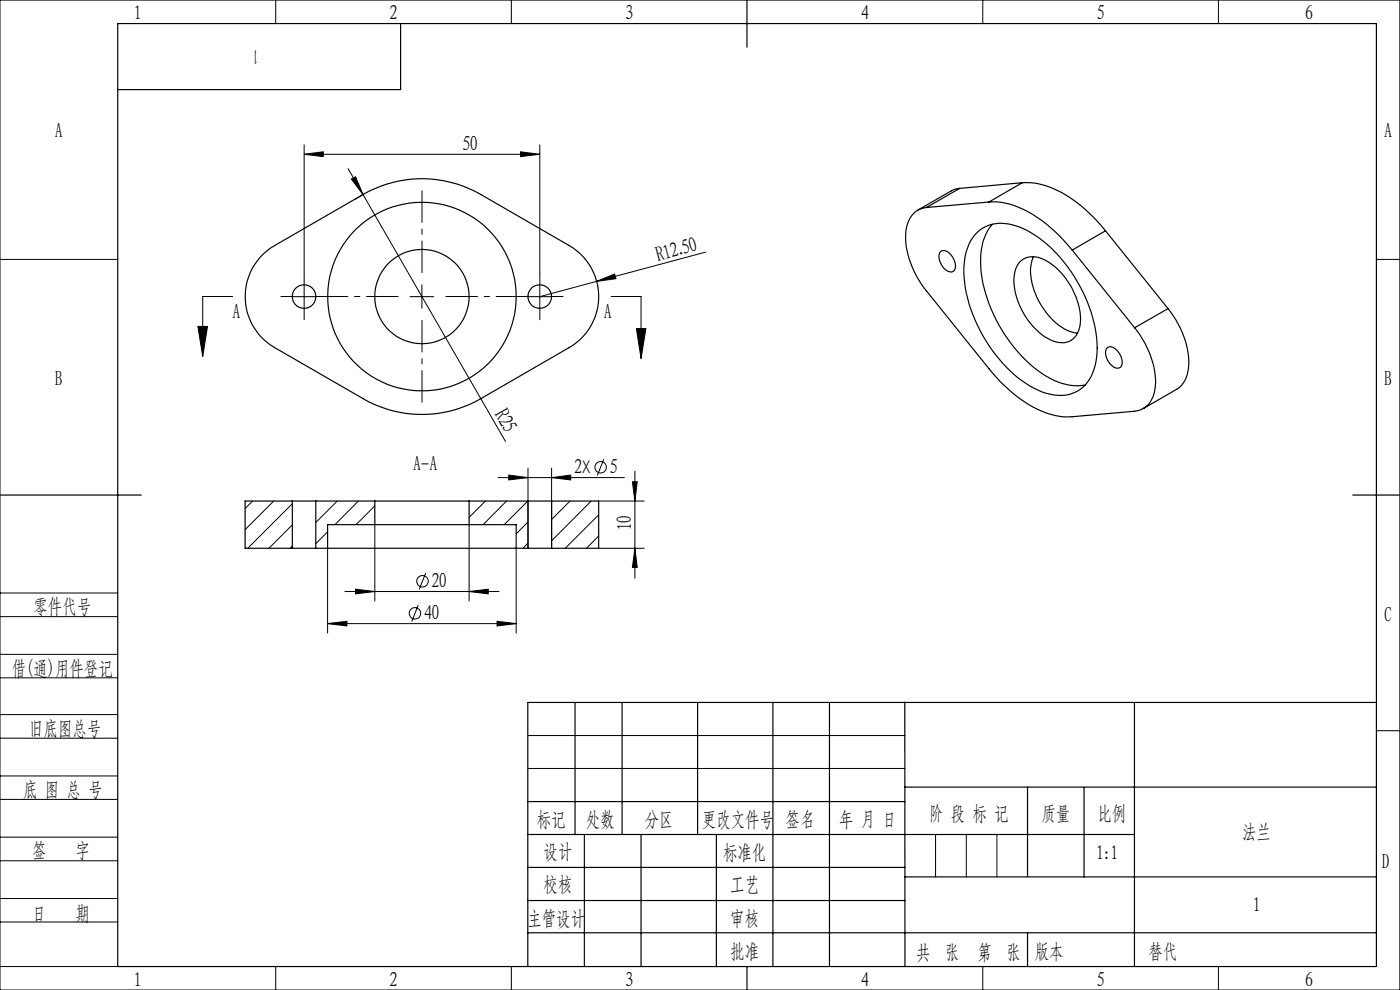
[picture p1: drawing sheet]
<svg xmlns="http://www.w3.org/2000/svg" width="297mm" height="210mm" viewBox="0 0 297 210" stroke-linecap="round" stroke-linejoin="round" font-family="sans-serif">
<g fill="none" stroke="#000" stroke-width=".25">
<path d="M25 5h267v200h-267zM85 5v14h-60M158.5 0v10M203.6 40l-1.1 .2-.7 .3-7.1 4.1M203.6 40l-7.1 4M216.9 38.8a17 17 0 0 1 11.2 3.9l3.8 3.3 2.6 3M216.9 38.8l-7.1 4.1M216.9 38.8l-13.3 1.2M55.9 53.8l2.3-1.7 18.8-10.8a24.9 24.9 0 0 1 25 0l18.8 10.8a12.5 12.5 0 0 1 0 21.6l-18.8 10.9a24.9 24.9 0 0 1-25 0l-18.8-10.9a12.5 12.5 0 0 1-2.3-19.9zM196.5 44a4.9 4.9 0 0 0-4.2 4.4 17.9 17.9 0 0 0 4.2 13.3l13.3 16.5a27.5 27.5 0 0 0 13.2 9.7l1.8 .4 1.8 .1 14.1-1.2a5 5 0 0 0 4.4-5.1 18.5 18.5 0 0 0-4.4-12.6M199.4 53.5a1.37 1.37 0 0 1 2.1 .4 3.1 3.1 0 0 1 1 3.4 1.39 1.39 0 0 1-2.2-.3 3.2 3.2 0 0 1-.9-3.5zM207.3 49.3a8.1 8.1 0 0 1 8.5-1.3 25.9 25.9 0 0 1 12.7 11.7 27.8 27.8 0 0 1 4.2 16 9.2 9.2 0 0 1-4.2 7.3 9.8 9.8 0 0 1-9.2-.7 29.8 29.8 0 0 1-12.5-14.6 22.7 22.7 0 0 1-1.8-14.4l.3-.7a7.5 7.5 0 0 1 2-3.3z"/>
<path d="M209.8 42.9a17 17 0 0 1 11.3 3.9l3.7 3.3 2.7 2.9M209.8 42.9l-13.3 1.1M210.5 47.5a11.6 11.6 0 0 0-2.5 8.4 31.3 31.3 0 0 0 13.9 23.9 11.9 11.9 0 0 0 8.3 1.9M216.5 55.4a4.6 4.6 0 0 1 5.8 .1 15.3 15.3 0 0 1 6.9 12.9 4 4 0 0 1-4.5 4.3 12.2 12.2 0 0 1-7.8-6.7 12.3 12.3 0 0 1-1.5-8.8l.5-1zM219.3 54.5a9.8 9.8 0 0 0 .4 7.9 14.2 14.2 0 0 0 7.3 7.9l1.6 .4M227.5 53l13.2 16.5M234.5 49l-7 4M234.5 49l13.3 16.5M234.9 73.7a1.91 1.91 0 0 1 2.5 1.2 2.48 2.48 0 0 1 .3 3 1.73 1.73 0 0 1-2.3-.8 2.69 2.69 0 0 1-.5-3.4zM247.8 65.5a17.6 17.6 0 0 1 4.2 13.2 5.4 5.4 0 0 1-2.4 3.9l-7.1 4.1M247.8 65.5l-7.1 4M0 105h30"/>
<path d="M62 116.3h5M62 106.3h5M62 106.3h-10v10h10M62 106.3v10M67 116.3h2.5M67 106.3v10M67 106.3h12.5M69.5 116.3h40M79.5 111.3h20M79.5 106.3h20M79.5 106.3v5M79.5 111.3h-10v5"/>
<path d="M99.5 106.3h12.5M99.5 111.3h10v5M99.5 106.3v5M109.5 116.3h2.5M112 116.3h5M112 106.3h5M112 106.3v10M117 106.3h10v10h-10M117 106.3v10M287 105h10M122 149v28M132 149v28"/>
<path d="M148 149v28M164 149v56M176 149v56M191.9 149l.1 56M240.7 149v56M292 149h-180v56M112 177h128.7M112 170h80M124 177v28M136 177v28M152 177v28M191.9 167h100.1"/>
<path d="M218 167v18.9M230 167v19M112 197.9h180M112 184h80M112 191h80M192 186h100M218 197.9v7.1M158.5 205v5"/>
<circle cx="64.5" cy="62.9" r="2.5"/>
<circle cx="89.5" cy="62.9" r="20"/>
<circle cx="89.5" cy="62.9" r="10"/>
<circle cx="114.5" cy="62.9" r="2.5"/>
</g>
<g fill="none" stroke="#000" stroke-width=".21">
<path d="M0 0h297v210h-297zM58.5 0v5M108.5 0v5M208.5 0v5M258.5 0v5M64.5 32.7l4.1-.5v1zM64.5 30.7v27.2M64.5 32.7h50M73.8 35.8l33.4 57.9M74.5 38l.9-.5 1.6 3.8zM110.4 32.2l4.1 .5-4.1 .5zM114.5 30.7v27.2"/>
<path d="M0 55h25M77 41.3l-1.7 1M126.6 59.7l3.8-1.6 .3 1zM149.7 53.5l-35.2 9.4M292 55h5M42 69.2h2l-1 6.4zM49.4 62.9h-6.4v12.7M62 62.9h5M64.5 60.4v5M87 62.9h5M89.5 60.4v5M112 62.9h5"/>
<path d="M114.5 60.4v5M129.6 62.9h6.4v13.2M135 69.7h2l-1 6.4zM112 99.3v17M117 99.3v17M128.1 97.4l-1.4 3.5M134.7 99.9v22.8M53.6 106.3l-1.6 1.6M58.1 106.3l-6.1 6.1M62 106.8l-9.4 9.5M62 111.3l-5 5M62 115.8l-.4 .5"/>
<path d="M67.1 106.3h-.1M69.5 112.8l-2.5 2.5M69.5 116.3v18M71.5 106.3l-4.5 4.5M76 106.3l-5 5M79.5 107.3l-4 4M79.5 111.3v16.2M99.5 111.3v16.2M103 106.3l-3.5 3.4M105.7 101.3h26.8M107.5 106.3l-5 5M107.9 100.8l4.1 .5-4.1 .5z"/>
<path d="M109.5 116.3v18M112 106.3l-5 5M112 110.7l-2.5 2.5M112 115.2l-1.1 1.1M117 101.3l4.1-.5v1zM120.9 106.3l-3.9 3.9M125.4 106.3l-8.4 8.4M127 109.2l-7.1 7.1M127 113.7l-2.6 2.6M127 106.3h9.7M127 116.3h9.7M134.2 102.2h1l-.5 4.1z"/>
<path d="M134.7 116.3l.5 4.1h-1zM0 138.8h25M0 125.8h25M0 130.8h25M69.5 132.3l4.1-.5v1zM69.5 132.3h40M73.2 125.5h32.7M75.4 125l4.1 .5-4.1 .5zM88.7 128.4l-1.4 3.4M90.3 121.6l-1.4 3.4M99.5 125.5l4.1-.5v1zM105.4 131.8l4.1 .5-4.1 .5z"/>
<path d="M0 143.8h25M0 156.6h25M0 151.6h25M112 156h80M292 155h5M0 169.6h25M0 164.6h25M0 177.6h25M112 163h80M198.5 177v9M205 177v9M211.5 177v9"/>
<path d="M0 182.6h25M0 190.6h25M0 195.6h25M0 205h25M58.5 205v5M108.5 205v5M208.5 205v5M258.5 205v5"/>
<circle cx="127.4" cy="99.1" r="1.21"/>
<circle cx="88" cy="130.1" r="1.22"/>
<circle cx="89.6" cy="123.3" r="1.21"/>
</g>
<path d="M89.5 57.9v-17.5M84.5 62.9h-17.5M89.5 67.9v17.5M94.5 62.9h17.5" fill="none" stroke="#000" stroke-width=".21" stroke-dasharray="30.5 1.3 1.3 1.3" stroke-dashoffset="23.6" stroke-linecap="butt"/>
<path d="M62 62.9h-2.5M64.5 60.4v-2.5M64.5 65.4v2.5M67 62.9h2.5M112 62.9h-2.5M114.5 60.4v-2.5M114.5 65.4v2.5M117 62.9h2.5" fill="none" stroke="#000" stroke-width=".21" stroke-dasharray="30.5 1.3 1.3 1.3" stroke-linecap="butt"/>
<g fill="#000">
<path d="M74.5 38l.9-.5 1.6 3.8zM126.6 59.7l3.8-1.6 .3 1z"/>
<path d="M64.5 32.7l4.1-.5v1zM110.4 32.2l4.1 .5-4.1 .5zM69.5 132.3l4.1-.5v1zM105.4 131.8l4.1 .5-4.1 .5zM75.4 125l4.1 .5-4.1 .5zM99.5 125.5l4.1-.5v1z"/>
<path d="M135 69.7h2l-1 6.4zM42 69.2h2l-1 6.4z"/>
<path d="M117 101.3l4.1-.5v1zM107.9 100.8l4.1 .5-4.1 .5z"/>
<path d="M134.2 102.2h1l-.5 4.1zM134.7 116.3l.5 4.1h-1z"/>
</g>
<g font-size="4.4">
<text x="28.5" y="4.1">1</text>
<text x="82.7" y="4.1">2</text>
<text x="132.7" y="4.1">3</text>
<text x="182.7" y="4.1">4</text>
<text x="232.7" y="4.1">5</text>
<text x="277" y="4.1">6</text>
<text x="11.7" y="29.1">A</text>
<text x="293.7" y="29.1">A</text>
<text x="98.2" y="31.8">50</text>
<text x="139.6" y="55.3" transform="rotate(-15 139.6 55.3)">R12.50</text>
<text x="49.4" y="67.4">A</text>
<text x="128.2" y="67.4">A</text>
<text x="11.7" y="81.6">B</text>
<text x="293.7" y="81.6">B</text>
<text x="105" y="87.9" transform="rotate(60 105 87.9)">R25</text>
<text x="87.7" y="99.8">A-A</text>
<text x="121.9" y="100.4">2×</text>
<text x="129.4" y="100.4">5</text>
<text x="133.8" y="112.5" transform="rotate(-90 133.8 112.5)">10</text>
<text x="91.6" y="124.6">20</text>
<text x="7.1" y="130.1">零件代号</text>
<text x="90" y="131.4">40</text>
<text x="293.7" y="131.6">C</text>
<text x="2.5" y="143.2">借(通)用件登记</text>
<text x="6.2" y="155.8">旧底图总号</text>
<text x="4.9" y="168.9">底 图 总 号</text>
<text x="197.1" y="173.8">阶 段 标 记</text>
<text x="221" y="173.8">质量</text>
<text x="232.8" y="173.8">比例</text>
<text x="113.9" y="175.2">标记</text>
<text x="124.3" y="175.2">处数</text>
<text x="136.8" y="175.2">分区</text>
<text x="148.9" y="175.2">更改文件号</text>
<text x="166.7" y="175.2">签名</text>
<text x="178.1" y="175.2">年 月 日</text>
<text x="263.5" y="177.8">法兰</text>
<text x="6.8" y="181.9">签</text>
<text x="16" y="181.9">字</text>
<text x="115.3" y="182.1">设计</text>
<text x="153.4" y="182.1">标准化</text>
<text x="232.6" y="182.1">1:1</text>
<text x="293.2" y="184.1">D</text>
<text x="115.3" y="189">校核</text>
<text x="154.9" y="189">工艺</text>
<text x="6.8" y="195.2">日</text>
<text x="16" y="195.2">期</text>
<text x="111.9" y="196.2">主管设计</text>
<text x="154.9" y="196.2">审核</text>
<text x="265.8" y="193.1">1</text>
<text x="154.9" y="203.1">批准</text>
<text x="194.4" y="203.4">共 张</text>
<text x="207.4" y="203.4">第 张</text>
<text x="219.5" y="203.1">版本</text>
<text x="243.6" y="203.1">替代</text>
<text x="28.5" y="209.1">1</text>
<text x="82.7" y="209.1">2</text>
<text x="132.7" y="209.1">3</text>
<text x="182.7" y="209.1">4</text>
<text x="232.7" y="209.1">5</text>
<text x="277" y="209.1">6</text>
</g>
<text font-size="4.3" x="55.1" y="10.1" transform="rotate(-180 55.1 10.1)">1</text>
</svg>
